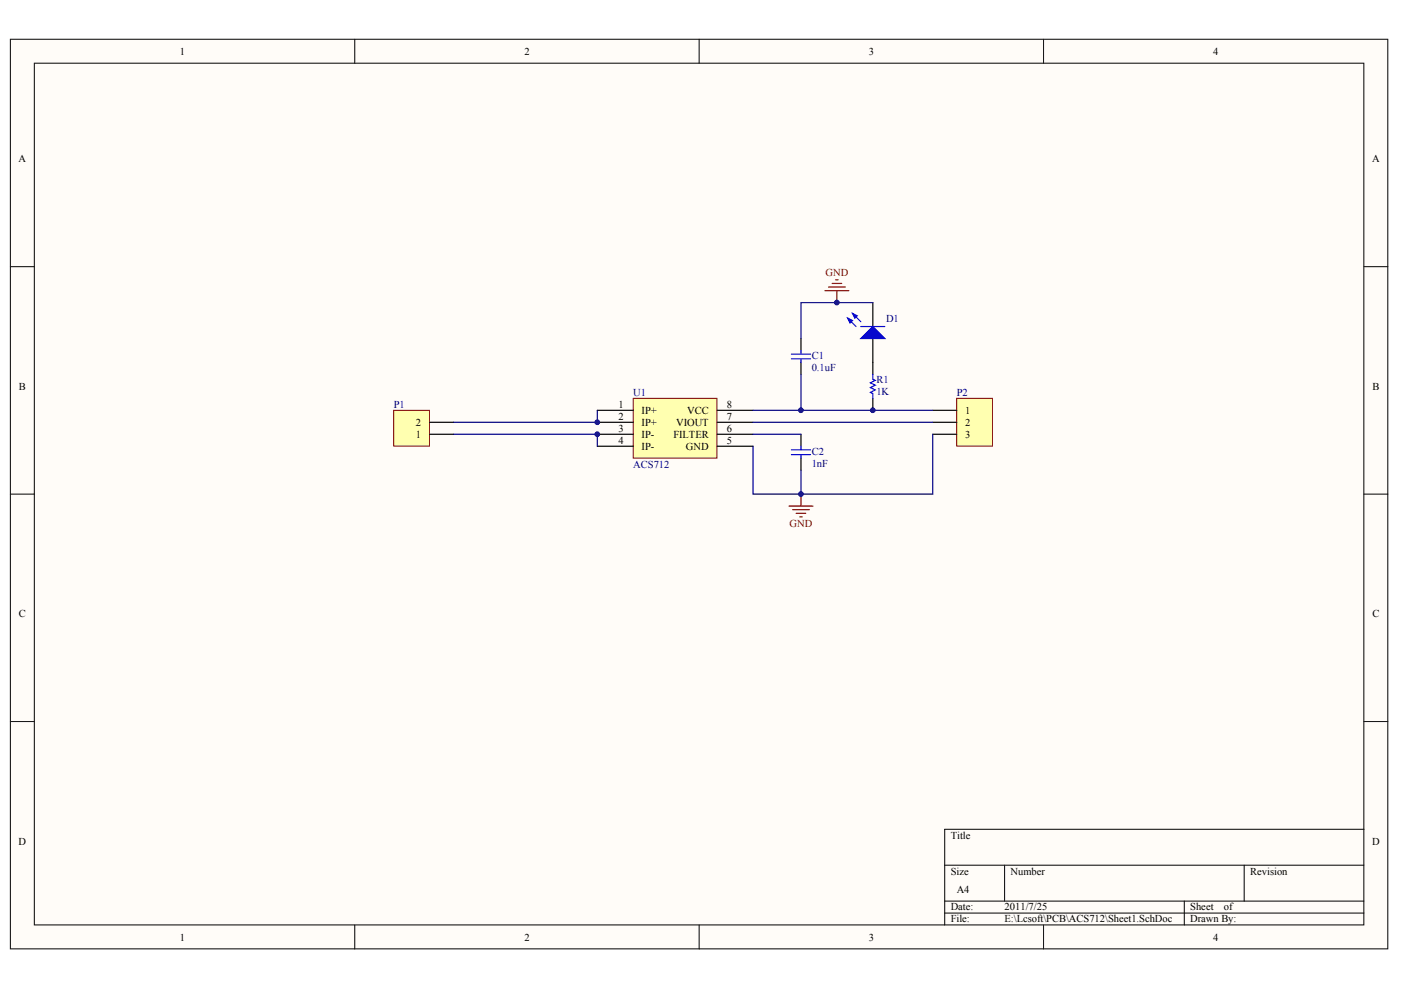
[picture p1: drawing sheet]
<svg xmlns="http://www.w3.org/2000/svg" width="297mm" height="210mm" viewBox="0 0 297 210" stroke-linecap="round" stroke-linejoin="round" font-family="sans-serif">
<g fill="#fffcf8" stroke="#000" stroke-width=".21">
<path d="M2.2 8.3h292v192.9h-292z"/>
<path d="M7.3 13.4h281.9v182.7h-281.9z"/>
</g>
<g fill="none" stroke="#000" stroke-width=".21">
<path d="M75.2 8.3v5.1M148.2 8.3v5.1M221.2 8.3v5.1M2.2 56.5h5.1M289.2 56.5h5.1M2.2 104.8h5.1M289.2 104.8h5.1M2.2 153h5.1M289.2 153h5.1M289.2 175.8h-88.9v20.3M75.2 196.1v5.1M148.2 196.1v5.1"/>
<path d="M200.3 183.4h88.9M200.3 191.1h88.9M200.3 193.6h88.9M213 183.4v7.7M221.2 196.1v5.1M251.1 191.1v5M263.8 183.4v7.7"/>
</g>
<path d="M134.3 84.5h17.7v12.6h-17.7z" fill="#ffffb0" stroke="#800000" stroke-width=".21"/>
<path d="M126.6 87h7.7M126.6 89.5h7.7M126.6 92.1h7.7M126.6 94.6h7.7M152 87h7.7M152 89.5h7.7M152 92.1h7.7M152 94.6h7.7" fill="none" stroke="#000" stroke-width=".25"/>
<path d="M83.5 87h7.6v7.6h-7.6z" fill="#ffffb0" stroke="#800000" stroke-width=".21"/>
<path d="M91.1 92.1h5.1M91.1 89.5h5.1" fill="none" stroke="#000" stroke-width=".25"/>
<path d="M202.8 84.5h7.6v10.1h-7.6z" fill="#ffffb0" stroke="#800000" stroke-width=".21"/>
<path d="M169.8 71.8v2.5M169.8 76.8v2.6M185.1 64.2v5M185.1 71.8v7.6M169.8 92.1v2.5M169.8 97.2v2.5M185.1 84.5v2.5M197.8 87h5M197.8 89.5h5M197.8 92.1h5" fill="none" stroke="#000" stroke-width=".25"/>
<path d="M169.8 79.4v7.6M185.1 64.2h-15.3v7.6M96.2 92.1h30.4v2.5M126.6 87v2.5h-30.4M159.7 92.1h10.1M159.7 89.5h38.1M159.7 87h38.1M169.8 99.7v5.1M197.8 92.1v12.7h-38.1v-10.2" fill="none" stroke="#000080" stroke-width=".25"/>
<path d="M167.8 75.1h4.1M167.8 76.1h4.1M169.8 74.3v.8M169.8 76.1v.7M179.7 67.5l1.8 1.7M180.7 66.4l1.8 1.8M182.5 69.2h5.1M185.1 79.4v1l.5 .3-1.1 .5 1.1 .5-1.1 .5 1.1 .5-1.1 .5 .6 .2v1.1M167.8 95.4h4.1M167.8 96.4h4.1M169.8 94.6v.8M169.8 96.4v.8" fill="none" stroke="#00f" stroke-width=".25"/>
<path d="M177.2 59.3h.5M174.9 61.6h5.1M175.7 60.9h3.5M176.4 60.1h2.1M177.4 61.6v2.6M167.3 107.3h5.1M168 108.1h3.6M168.8 108.8h2M169.6 109.6h.5M169.8 104.8v2.5" fill="none" stroke="#800000" stroke-width=".25"/>
<g fill="#00f" stroke="#00f" stroke-width=".25">
<path d="M182.5 71.8l2.6-2.6 2.5 2.6z"/>
<path d="M180.7 66.4l1.1 .5-.6 .6z"/>
<path d="M179.7 67.5l1 .5-.5 .5z"/>
</g>
<g fill="#000080" stroke="#000080" stroke-width=".21">
<circle cx="126.6" cy="92.1" r=".5"/>
<circle cx="126.6" cy="89.5" r=".5"/>
<circle cx="169.8" cy="104.8" r=".5"/>
<circle cx="169.8" cy="87" r=".5"/>
<circle cx="177.4" cy="64.1" r=".5"/>
<circle cx="185" cy="87" r=".5"/>
</g>
<g font-size="2.2">
<text x="38.2" y="11.6">1</text>
<text x="111.2" y="11.6">2</text>
<text x="184.2" y="11.6">3</text>
<text x="257.2" y="11.6">4</text>
<text x="4" y="34.4">A</text>
<text x="290.9" y="34.4">A</text>
<text x="4" y="82.6">B</text>
<text x="291" y="82.6">B</text>
<text x="131.1" y="86.5">1</text>
<text x="131.1" y="89">2</text>
<text x="136" y="87.8">IP+</text>
<text x="145.7" y="87.8">VCC</text>
<text x="154.1" y="89">7</text>
<text x="154.1" y="86.5">8</text>
<text x="204.6" y="87.8">1</text>
<text x="88.2" y="92.8">1</text>
<text x="88.2" y="90.3">2</text>
<text x="131.1" y="91.6">3</text>
<text x="131.1" y="94.1">4</text>
<text x="136" y="90.3">IP+</text>
<text x="136" y="92.8">IP-</text>
<text x="136" y="95.4">IP-</text>
<text x="142.8" y="92.8">FILTER</text>
<text x="143.4" y="90.3">VIOUT</text>
<text x="145.4" y="95.4">GND</text>
<text x="154.1" y="94.1">5</text>
<text x="154.1" y="91.6">6</text>
<text x="204.6" y="90.3">2</text>
<text x="204.6" y="92.8">3</text>
<text x="4" y="130.9">C</text>
<text x="291" y="130.9">C</text>
<text x="4" y="179.1">D</text>
<text x="201.6" y="177.8">Title</text>
<text x="290.9" y="179.1">D</text>
<text x="201.6" y="185.4">Size</text>
<text x="214.3" y="185.4">Number</text>
<text x="265.1" y="185.4">Revision</text>
<text x="202.8" y="189.2">A4</text>
<text x="201.6" y="193">Date:</text>
<text x="201.6" y="195.6">File:</text>
<text x="213" y="193">2011/7/25</text>
<text x="213" y="195.6">E:\Lcsoft\PCB\ACS712\Sheet1.SchDoc</text>
<text x="252.4" y="193">Sheet</text>
<text x="252.4" y="195.6">Drawn By:</text>
<text x="259.5" y="193">of</text>
<text x="38.2" y="199.4">1</text>
<text x="111.2" y="199.4">2</text>
<text x="184.2" y="199.4">3</text>
<text x="257.2" y="199.4">4</text>
</g>
<g font-size="2.2" fill="#800000">
<text x="175" y="58.6">GND</text>
<text x="167.4" y="111.8">GND</text>
</g>
<g font-size="2.2" fill="#000080">
<text x="187.9" y="68.2">D1</text>
<text x="172.1" y="76.1">C1</text>
<text x="134.3" y="84">U1</text>
<text x="172.1" y="78.6">0.1uF</text>
<text x="185.8" y="81.2">R1</text>
<text x="185.8" y="83.7">1K</text>
<text x="202.8" y="84">P2</text>
<text x="83.5" y="86.5">P1</text>
<text x="134.3" y="99.2">ACS712</text>
<text x="172.1" y="96.4">C2</text>
<text x="172.1" y="98.9">1nF</text>
</g>
</svg>
